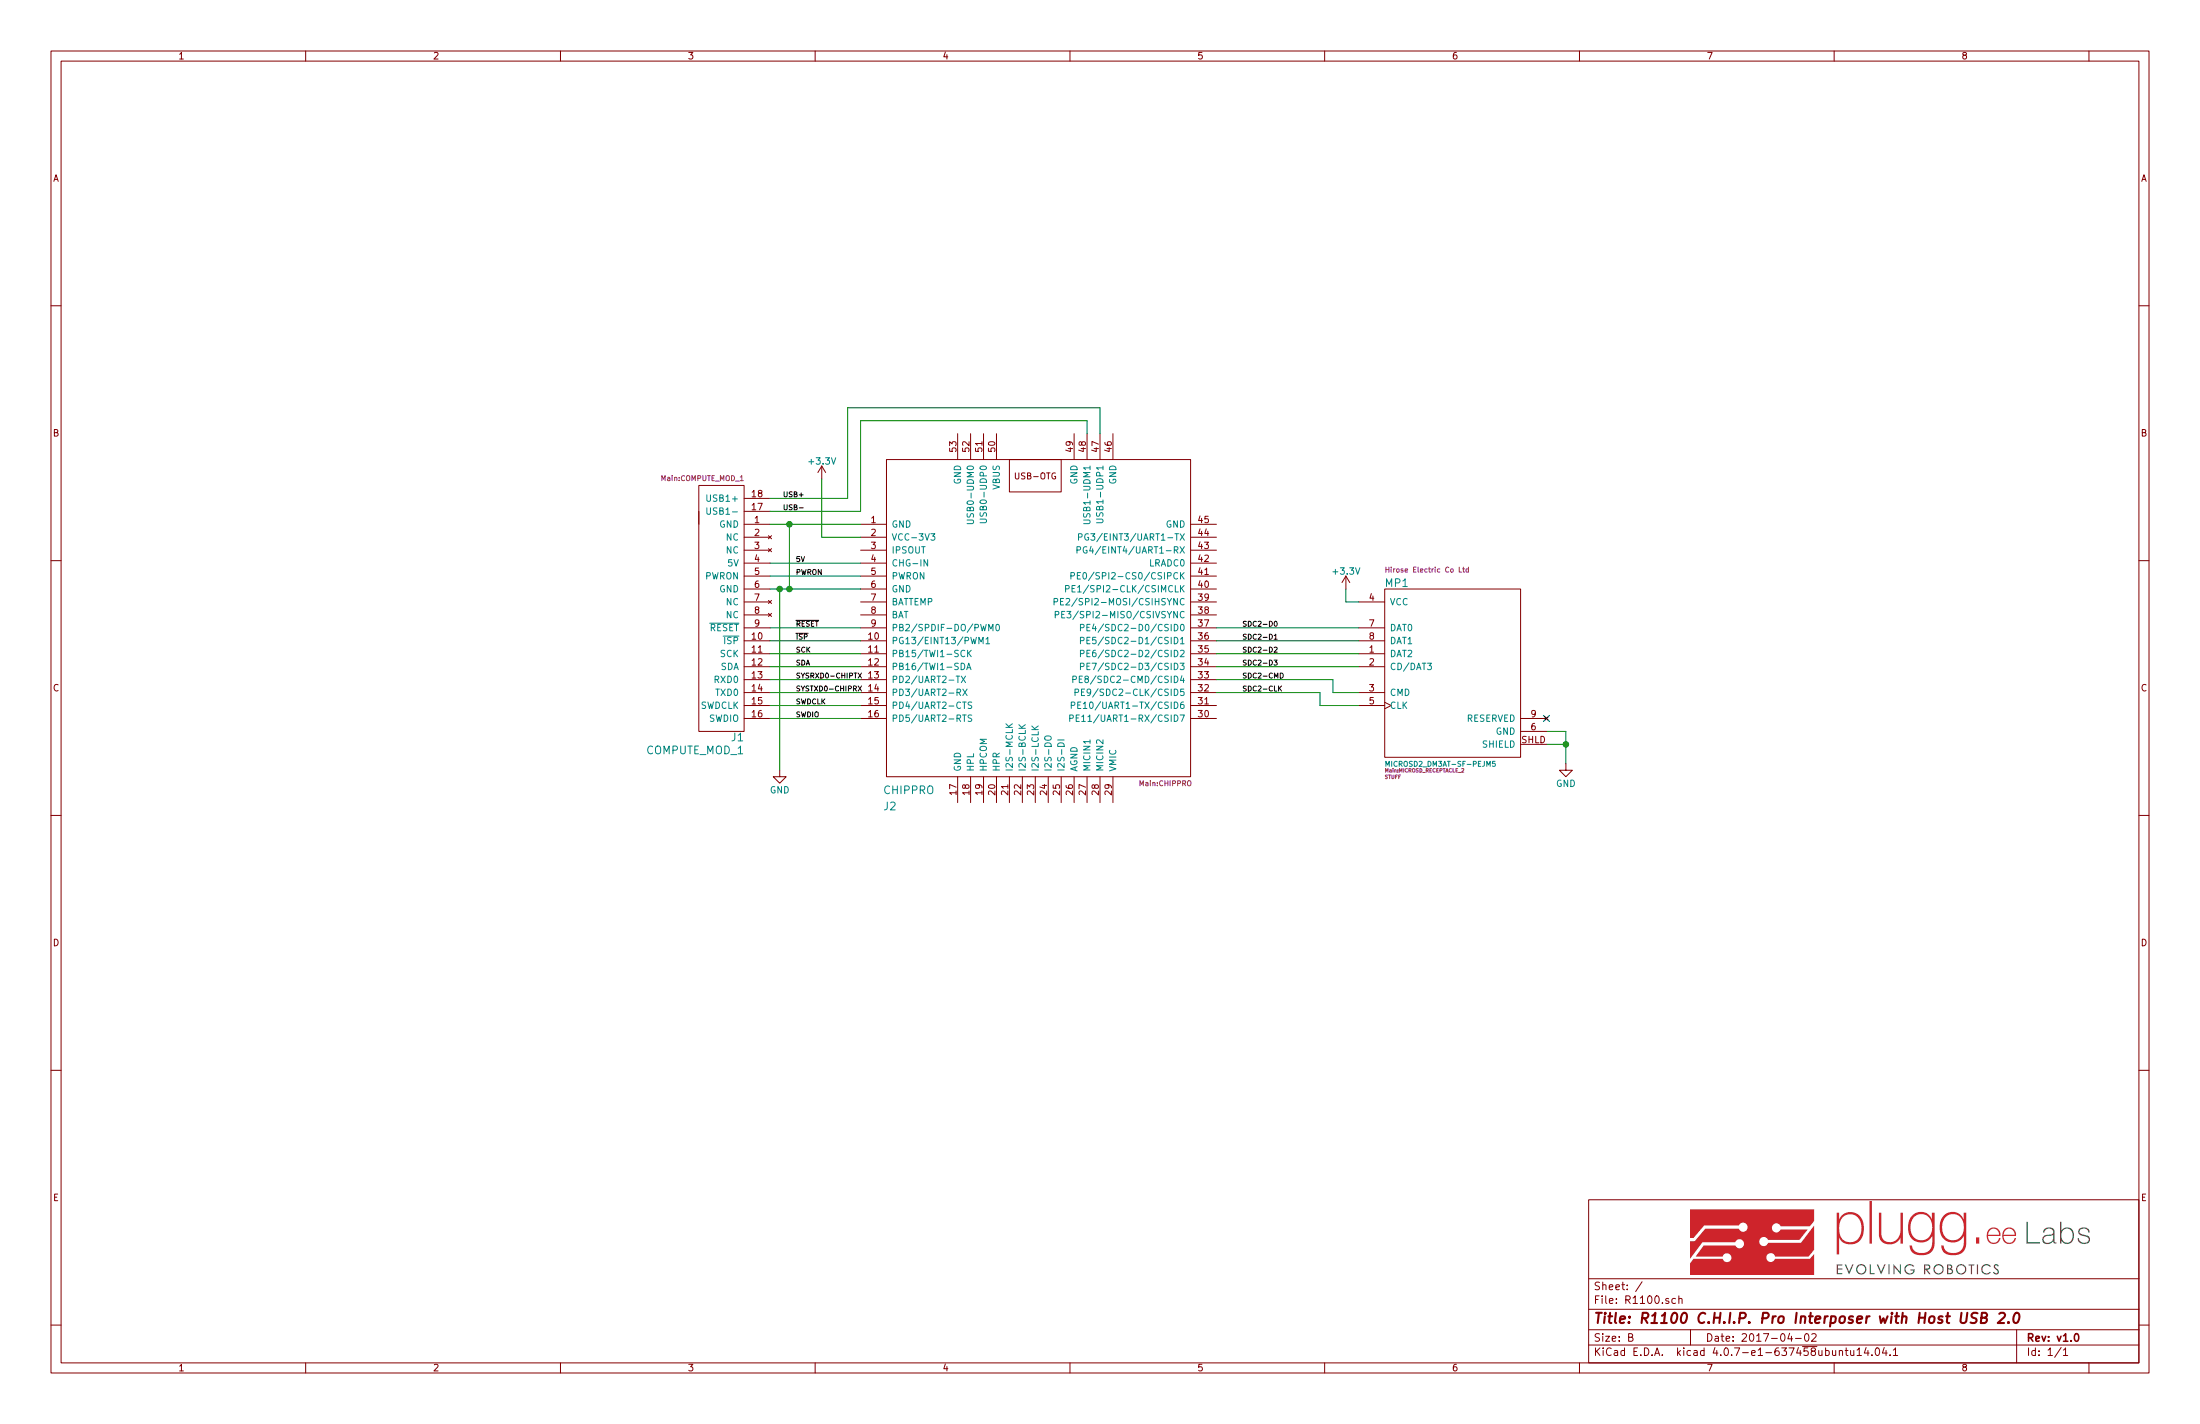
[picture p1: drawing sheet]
EESchema Schematic File Version 2
LIBS:analog
LIBS:cap_smd
LIBS:cap_smd_extra
LIBS:connect
LIBS:datastorage
LIBS:devices
LIBS:electromechanical
LIBS:inductors
LIBS:logic
LIBS:mem
LIBS:microcontroller
LIBS:res_smd
LIBS:res_smd_extra
LIBS:RoboPlatform
LIBS:systems
LIBS:power
LIBS:R1100-cache
EELAYER 25 0
EELAYER END
$Descr B 17000 11000
encoding utf-8
Sheet 1 1
Title "R1100 C.H.I.P. Pro Interposer with Host USB 2.0"
Date "2017-04-02"
Rev "v1.0"
Comp ""
Comment1 ""
Comment2 ""
Comment3 ""
Comment4 ""
$EndDescr
$Comp
L CHIPPRO J2
U 1 1
P 8000 4800
F 0 "J2" H 6825 3375 60  0000 L CNN
F 1 "CHIPPRO" H 6825 3500 60  0000 L CNN
F 2 "Main:CHIPPRO" H 8800 3550 39  0000 L CNN
F 3 "" H 8000 4700 60  0001 C CNN
	1    8000 4800
	1    0    0    -1  
$EndComp
$Comp
L COMPUTE_MOD_1 J1
U 1 1
P 5600 4700
F 0 "J1" H 5450 5700 60  0000 L CNN
F 1 "COMPUTE_MOD_1" H 5450 5800 60  0000 L CNN
F 2 "Main:COMPUTE_MOD_1" H 5450 3700 39  0000 L CNN
F 3 "" H 5600 4700 60  0001 C CNN
	1    5600 4700
	-1   0    0    1   
$EndComp
Wire Wire Line
	5950 4050 6650 4050
Wire Wire Line
	6650 4350 5950 4350
Wire Wire Line
	5950 4450 6650 4450
Wire Wire Line
	5950 4550 6650 4550
Wire Wire Line
	5950 4850 6650 4850
Wire Wire Line
	5950 4950 6650 4950
Wire Wire Line
	5950 5050 6650 5050
Wire Wire Line
	5950 5150 6650 5150
Wire Wire Line
	5950 5250 6650 5250
Wire Wire Line
	5950 5350 6650 5350
Wire Wire Line
	5950 5450 6650 5450
Wire Wire Line
	5950 5550 6650 5550
Wire Wire Line
	6650 3250 8400 3250
Wire Wire Line
	6650 3250 6650 3950
Wire Wire Line
	6650 3950 5950 3950
Wire Wire Line
	6550 3150 6550 3850
Wire Wire Line
	6550 3850 5950 3850
Text Label 6050 3850 0    39   ~ 0
USB+
Text Label 6050 3950 0    39   ~ 0
USB-
$Comp
L GND #PWR01
U 1 1
P 6025 5950
F 0 "#PWR01" H 6025 5700 50  0001 C CNN
F 1 "GND" H 6025 5800 50  0000 C CNN
F 2 "" H 6025 5950 50  0001 C CNN
F 3 "" H 6025 5950 50  0001 C CNN
	1    6025 5950
	1    0    0    -1  
$EndComp
Wire Wire Line
	6025 5950 6025 4550
Connection ~ 6025 4550
Wire Wire Line
	6100 4550 6100 4050
Connection ~ 6100 4050
Connection ~ 6100 4550
Text Label 6150 4350 0    39   ~ 0
5V
Text Label 6150 4450 0    39   ~ 0
PWRON
Text Label 6150 4850 0    39   ~ 0
~RESET
Text Label 6150 4950 0    39   ~ 0
~ISP
Text Label 6150 5050 0    39   ~ 0
SCK
Text Label 6150 5150 0    39   ~ 0
SDA
Text Label 6150 5250 0    39   ~ 0
SYSRXD0-CHIPTX
Text Label 6150 5350 0    39   ~ 0
SYSTXD0-CHIPRX
Text Label 6150 5450 0    39   ~ 0
SWDCLK
Text Label 6150 5550 0    39   ~ 0
SWDIO
Wire Wire Line
	8500 3350 8500 3150
Wire Wire Line
	8500 3150 6550 3150
Wire Wire Line
	8400 3250 8400 3350
$Comp
L +3.3V #PWR03
U 1 1
P 6350 3700
F 0 "#PWR03" H 6350 3550 50  0001 C CNN
F 1 "+3.3V" H 6350 3840 50  0000 C CNN
F 2 "" H 6350 3700 50  0001 C CNN
F 3 "" H 6350 3700 50  0001 C CNN
	1    6350 3700
	1    0    0    -1  
$EndComp
$Comp
L +3.3V #PWR04
U 1 1
P 10400 4550
F 0 "#PWR04" H 10400 4400 50  0001 C CNN
F 1 "+3.3V" H 10400 4690 50  0000 C CNN
F 2 "" H 10400 4550 50  0001 C CNN
F 3 "" H 10400 4550 50  0001 C CNN
	1    10400 4550
	1    0    0    -1  
$EndComp
Wire Wire Line
	6350 3700 6350 4150
Wire Wire Line
	6350 4150 6650 4150
Connection ~ 12100 5750
Wire Wire Line
	11950 5750 12100 5750
Wire Wire Line
	12100 5650 11950 5650
Wire Wire Line
	12100 5650 12100 5900
$Comp
L GND #PWR02
U 1 1
P 12100 5900
F 0 "#PWR02" H 12100 5650 50  0001 C CNN
F 1 "GND" H 12100 5750 50  0000 C CNN
F 2 "" H 12100 5900 50  0001 C CNN
F 3 "" H 12100 5900 50  0001 C CNN
	1    12100 5900
	1    0    0    -1  
$EndComp
Text Label 9600 4850 0    39   ~ 0
SDC2-D0
Text Label 9600 5250 0    39   ~ 0
SDC2-CMD
$Comp
L MICROSD2_DM3AT-SF-PEJM5 MP1
U 1 1
P 11250 5200
F 0 "MP1" H 10700 5900 60  0000 L CNN
F 1 "MICROSD2_DM3AT-SF-PEJM5" H 10700 4500 39  0000 L CNN
F 2 "Main:MICROSD_RECEPTACLE_2" H 10700 4450 28  0000 L CNN
F 3 "" H 11350 5350 60  0000 C CNN
F 4 "Hirose Electric Co Ltd" H 10700 6000 39  0000 L CNN "Manufacturer"
F 5 "DM3AT-SF-PEJM5" H 10700 6150 60  0001 L CNN "MPN"
F 6 "STUFF" H 10700 4400 28  0000 L CNN "SKU"
	1    11250 5200
	1    0    0    -1  
$EndComp
Wire Wire Line
	10500 4850 9400 4850
Wire Wire Line
	10500 4950 9400 4950
Wire Wire Line
	10500 5050 9400 5050
Wire Wire Line
	10500 5150 9400 5150
Wire Wire Line
	10500 5350 10300 5350
Wire Wire Line
	10300 5350 10300 5250
Wire Wire Line
	10300 5250 9400 5250
Wire Wire Line
	10500 5450 10200 5450
Wire Wire Line
	10200 5450 10200 5350
Wire Wire Line
	10200 5350 9400 5350
Wire Wire Line
	10400 4550 10400 4650
Wire Wire Line
	10400 4650 10500 4650
NoConn ~ 11950 5550
Text Label 9600 4950 0    39   ~ 0
SDC2-D1
Text Label 9600 5050 0    39   ~ 0
SDC2-D2
Text Label 9600 5150 0    39   ~ 0
SDC2-D3
Text Label 9600 5350 0    39   ~ 0
SDC2-CLK
$EndSCHEMATC
